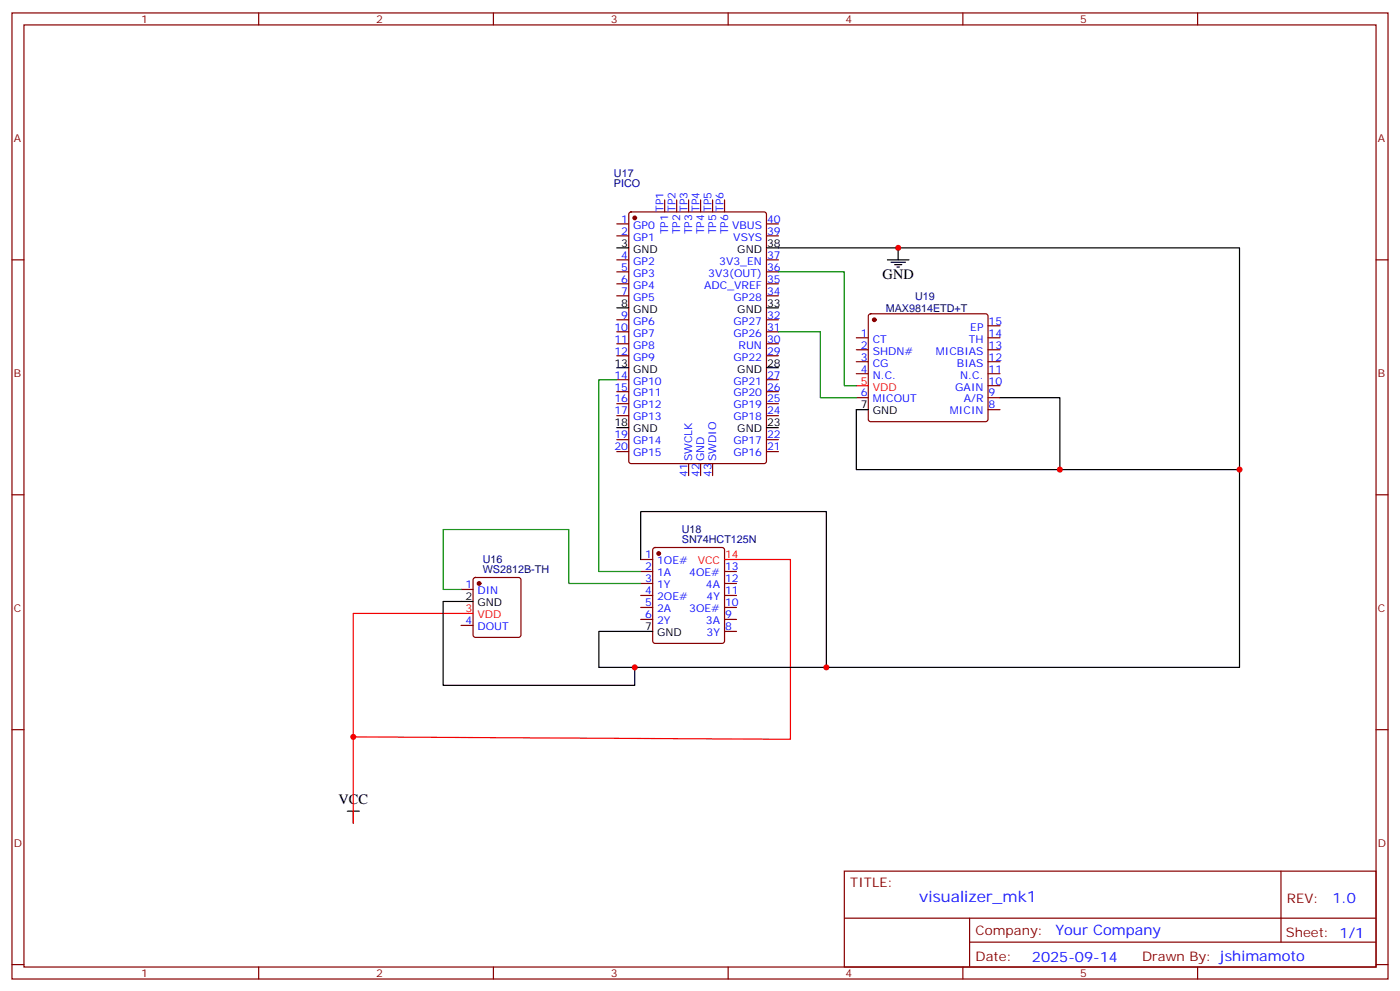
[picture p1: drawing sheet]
<svg xmlns="http://www.w3.org/2000/svg" width="412mm" height="292mm" viewBox="0 0 412 292" stroke-linecap="round" stroke-linejoin="round" font-family="sans-serif">
<g fill="none" stroke="#870000" stroke-width=".35">
<path d="M3.5 3.8h405.4v284.3h-405.4zM7.1 7.3h398.2v277.3h-398.2zM76.2 3.8v3.5M145.3 3.8v3.5M214.5 3.8v3.5M283.6 3.8v3.5M352.8 3.8v3.5M195.8 58.8v3.6M199.3 58.8v3.6M202.8 58.8v3.6M206.4 58.8v3.6M209.9 58.8v3.6"/>
<path d="M213.4 58.8v3.6M3.5 76.5h3.6M181.7 76.5h3.5M181.7 65.9h3.5M181.7 69.4h3.5M185.4 62.6l.5-.2h39.2l.6 .4 .1 72.9-.5 .7-39.4 .1-.6-.5-.1-72.9zM225.8 76.5h3.5M225.8 65.9h3.5M225.8 69.4h3.5M405.3 76.5h3.6M181.7 80h3.5M181.7 83.5h3.5"/>
<path d="M181.7 87.1h3.5M181.7 94.1h3.5M181.7 97.6h3.5M225.8 80h3.5M225.8 83.5h3.5M225.8 87.1h3.5M225.8 94.1h3.5M225.8 97.6h3.5M252.2 99.4h3.6M256 92.6l.5-.2h33.8l.5 .2 .2 .5v30.3l-.2 .5-.5 .2h-33.8l-.5-.2-.2-.5v-30.3zM291 99.4h3.6M291 95.9h3.6"/>
<path d="M181.7 101.2h3.5M181.7 104.7h3.5M181.7 111.8h3.5M181.7 115.3h3.5M181.7 118.8h3.5M225.8 101.2h3.5M225.8 104.7h3.5M225.8 111.8h3.5M225.8 115.3h3.5M225.8 118.8h3.5M252.2 102.9h3.6M252.2 106.5h3.6"/>
<path d="M252.2 110h3.6M252.2 117.1h3.6M291 102.9h3.6M291 106.5h3.6M291 110h3.6M291 117.1h3.6M291 113.5h3.6M181.7 122.3h3.5M181.7 129.4h3.5M181.7 132.9h3.5M202.8 136.5v3.5M206.4 136.5v3.5"/>
<path d="M209.9 136.5v3.5M225.8 122.3h3.5M225.8 129.4h3.5M225.8 132.9h3.5M291 120.6h3.6M3.5 145.6h3.6M405.3 145.6h3.6M135.8 173.5h3.5M139.6 170.2l.5-.2h12.7l.5 .2 .2 .5v16.2l-.3 .5-.4 .2h-12.7l-.5-.2-.3-.5v-16.2zM188.7 164.7h3.6M188.7 168.2h3.6M188.7 171.7h3.6"/>
<path d="M188.7 175.3h3.6M188.7 178.8h3.6M192.5 161.4l.5-.3h19.7l.5 .3 .2 .5v26.8l-.2 .5-.5 .2h-19.7l-.5-.3-.2-.4v-26.8zM213.4 168.2h3.6M213.4 171.7h3.6M213.4 175.3h3.6M213.4 178.8h3.6M135.8 184.1h3.5M188.7 182.3h3.6M213.4 182.3h3.6M213.4 185.8h3.6M3.5 214.8h3.6"/>
<path d="M405.3 214.8h3.6M248.7 256.4h156.6v28.2h-156.6zM377.3 256.4v20.9M248.7 270.2h156.5M285.6 277.3h119.6M285.6 270.2v14.2M3.5 283.9h3.6M76.2 284.6v3.5M145.3 284.6v3.5M214.5 284.6v3.5M283.6 284.6v3.5M352.8 284.6v3.5"/>
<path d="M405.3 283.9h3.6"/>
</g>
<g fill="#870000" stroke="#870000" stroke-width=".35">
<circle cx="141.1" cy="171.7" r=".53"/>
<circle cx="187" cy="64.1" r=".53"/>
<circle cx="194" cy="162.9" r=".53"/>
<circle cx="257.5" cy="94.1" r=".53"/>
</g>
<g fill="none" stroke="#000" stroke-width=".35">
<path d="M181.7 73h3.5M225.8 73h139.3v123.4h-188.7v-10.6h15.9M261.4 76.5h6.4M262.5 77.2h4.2M263.5 77.9h2.1M264.2 78.6h.7M264.6 73v3.5M181.7 90.6h3.5M225.8 90.6h3.5M181.7 108.2h3.5M225.8 108.2h3.5M294.6 117.1h17.6v21.1"/>
<path d="M181.7 125.9h3.5M225.8 125.9h3.5M255.8 120.6h-3.6v17.6h112.9M139.3 177h-8.8v24.7h56.5v-5.3M188.7 164.7v-14.1h54.7v45.8M102.3 238.8h3.5M104.1 238.8v3.5"/>
</g>
<path d="M252.2 113.5h3.6M213.4 164.7h19.4v52.9l-128.7-.7M139.3 180.6h-35.2v61.7" fill="none" stroke="#f00" stroke-width=".35"/>
<path d="M229.3 97.6h12.4v19.5h10.5M229.3 80h19.4v33.5h3.5M181.7 111.8h-5.3v56.4h12.3M188.7 171.7h-21.1v-15.8h-37.1v17.6h5.3" fill="none" stroke="#008700" stroke-width=".35"/>
<g fill="#c00">
<circle cx="243.4" cy="196.4" r=".88"/>
<circle cx="187" cy="196.4" r=".88"/>
<circle cx="264.6" cy="73" r=".88"/>
<circle cx="365.1" cy="138.2" r=".88"/>
<circle cx="312.2" cy="138.2" r=".88"/>
<circle cx="104.1" cy="216.9" r=".88"/>
</g>
<text font-size="4.6" fill="#00f" x="270.8" y="265.4">visualizer_mk1</text>
<g font-size="4.2">
<text x="260" y="82.1">GND</text>
<text x="99.7" y="236.6">VCC</text>
</g>
<g font-size="4.2" fill="#00f">
<text x="392.5" y="265.7">1.0</text>
<text x="310.9" y="275.2">Your Company</text>
<text x="304" y="283">2025-09-14</text>
</g>
<g font-size="3.9" fill="#800">
<text x="250.5" y="261">TITLE:</text>
<text x="379.1" y="265.7">REV:</text>
<text x="287.4" y="275.2">Company:</text>
<text x="378.7" y="275.8">Sheet: 1/1</text>
<text x="287.4" y="282.9">Date:</text>
<text x="336.4" y="282.9">Drawn By: jshimamoto</text>
</g>
<g font-size="3.2" fill="#800">
<text x="41.6" y="6.8">1</text>
<text x="110.8" y="6.8">2</text>
<text x="179.9" y="6.8">3</text>
<text x="249.1" y="6.8">4</text>
<text x="318.2" y="6.8">5</text>
<text x="4.1" y="41.9">A</text>
<text x="405.9" y="41.9">A</text>
<text x="4.1" y="111.1">B</text>
<text x="405.9" y="111.1">B</text>
<text x="4.1" y="180.2">C</text>
<text x="405.9" y="180.2">C</text>
<text x="4.1" y="249.3">D</text>
<text x="405.9" y="249.3">D</text>
<text x="41.6" y="287.6">1</text>
<text x="110.8" y="287.6">2</text>
<text x="179.9" y="287.6">3</text>
<text x="249.1" y="287.6">4</text>
<text x="318.2" y="287.6">5</text>
</g>
<g font-size="3.2" fill="#000080">
<text x="180.8" y="52">U17</text>
<text x="180.8" y="55.2">PICO</text>
<text x="269.5" y="88.2">U19</text>
<text x="260.9" y="91.7">MAX9814ETD+T</text>
<text x="200.9" y="160">SN74HCT125N</text>
<text x="200.9" y="156.8">U18</text>
<text x="142.2" y="165.6">U16</text>
<text x="142.2" y="168.8">WS2812B-TH</text>
</g>
<g font-size="3.2" fill="#00f">
<text x="183" y="65.5">1</text>
<text x="195.4" y="62.4" transform="rotate(-90 195.4 62.4)">TP1</text>
<text x="199" y="62.4" transform="rotate(-90 199 62.4)">TP2</text>
<text x="202.5" y="62.4" transform="rotate(-90 202.5 62.4)">TP3</text>
<text x="206" y="62.4" transform="rotate(-90 206 62.4)">TP4</text>
<text x="209.5" y="62.4" transform="rotate(-90 209.5 62.4)">TP5</text>
<text x="213.1" y="62.4" transform="rotate(-90 213.1 62.4)">TP6</text>
<text x="226" y="65.5">40</text>
<text x="183" y="69.1">2</text>
<text x="186.5" y="67.3">GP0</text>
<text x="186.5" y="70.8">GP1</text>
<text x="196.8" y="69" transform="rotate(-90 196.8 69)">TP1</text>
<text x="200.4" y="69" transform="rotate(-90 200.4 69)">TP2</text>
<text x="203.9" y="69" transform="rotate(-90 203.9 69)">TP3</text>
<text x="207.4" y="69" transform="rotate(-90 207.4 69)">TP4</text>
<text x="211" y="69" transform="rotate(-90 211 69)">TP5</text>
<text x="214.5" y="69" transform="rotate(-90 214.5 69)">TP6</text>
<text x="215.6" y="67.3">VBUS</text>
<text x="216" y="70.8">VSYS</text>
<text x="226" y="69.1">39</text>
<text x="183" y="76.1">4</text>
<text x="186.5" y="77.9">GP2</text>
<text x="211.9" y="77.9">3V3_EN</text>
<text x="226" y="76.1">37</text>
<text x="183" y="79.7">5</text>
<text x="183" y="83.2">6</text>
<text x="186.5" y="81.4">GP3</text>
<text x="208.6" y="81.4">3V3(OUT)</text>
<text x="226" y="83.2">35</text>
<text x="226" y="79.7">36</text>
<text x="183" y="86.7">7</text>
<text x="186.5" y="84.9">GP4</text>
<text x="186.5" y="88.5">GP5</text>
<text x="207.4" y="84.9">ADC_VREF</text>
<text x="216.1" y="88.5">GP28</text>
<text x="226" y="86.7">34</text>
<text x="183" y="93.8">9</text>
<text x="186.5" y="95.5">GP6</text>
<text x="216.1" y="95.5">GP27</text>
<text x="226" y="93.8">32</text>
<text x="291.2" y="95.5">15</text>
<text x="181" y="97.3">10</text>
<text x="181" y="100.8">11</text>
<text x="186.5" y="99.1">GP7</text>
<text x="216.1" y="99.1">GP26</text>
<text x="226" y="100.8">30</text>
<text x="226" y="97.3">31</text>
<text x="253.6" y="99.1">1</text>
<text x="257.1" y="100.8">CT</text>
<text x="285.4" y="100.8">TH</text>
<text x="285.8" y="97.3">EP</text>
<text x="291.2" y="99.1">14</text>
<text x="181" y="104.4">12</text>
<text x="186.5" y="102.6">GP8</text>
<text x="186.5" y="106.1">GP9</text>
<text x="216.1" y="106.1">GP22</text>
<text x="217.6" y="102.6">RUN</text>
<text x="226" y="104.4">29</text>
<text x="253.6" y="102.6">2</text>
<text x="253.6" y="106.1">3</text>
<text x="257.1" y="104.4">SHDN#</text>
<text x="257.1" y="107.9">CG</text>
<text x="275.7" y="104.4">MICBIAS</text>
<text x="281.9" y="107.9">BIAS</text>
<text x="291.2" y="106.1">12</text>
<text x="291.2" y="102.6">13</text>
<text x="181" y="111.4">14</text>
<text x="186.5" y="113.2">GP10</text>
<text x="216.1" y="113.2">GP21</text>
<text x="226" y="111.4">27</text>
<text x="253.6" y="109.6">4</text>
<text x="257.1" y="111.4">N.C.</text>
<text x="282.8" y="111.4">N.C.</text>
<text x="291.2" y="113.2">10</text>
<text x="291.2" y="109.6">11</text>
<text x="181" y="114.9">15</text>
<text x="181" y="118.5">16</text>
<text x="186.5" y="116.7">GP11</text>
<text x="216.1" y="116.7">GP20</text>
<text x="226" y="118.5">25</text>
<text x="226" y="114.9">26</text>
<text x="253.6" y="116.7">6</text>
<text x="257.1" y="118.5">MICOUT</text>
<text x="281.4" y="114.9">GAIN</text>
<text x="283.9" y="118.5">A/R</text>
<text x="291.2" y="116.7">9</text>
<text x="181" y="122">17</text>
<text x="186.5" y="120.2">GP12</text>
<text x="186.5" y="123.8">GP13</text>
<text x="216.1" y="123.8">GP18</text>
<text x="216.1" y="120.2">GP19</text>
<text x="226" y="122">24</text>
<text x="279.8" y="122">MICIN</text>
<text x="291.2" y="120.2">8</text>
<text x="181" y="129">19</text>
<text x="186.5" y="130.8">GP14</text>
<text x="216.1" y="130.8">GP17</text>
<text x="226" y="129">22</text>
<text x="181" y="132.6">20</text>
<text x="186.5" y="134.3">GP15</text>
<text x="203.9" y="135.7" transform="rotate(-90 203.9 135.7)">SWCLK</text>
<text x="207.4" y="135.7" transform="rotate(-90 207.4 135.7)">GND</text>
<text x="211" y="135.7" transform="rotate(-90 211 135.7)">SWDIO</text>
<text x="216.1" y="134.3">GP16</text>
<text x="226" y="132.6">21</text>
<text x="202.5" y="140.5" transform="rotate(-90 202.5 140.5)">41</text>
<text x="206" y="140.5" transform="rotate(-90 206 140.5)">42</text>
<text x="209.5" y="140.5" transform="rotate(-90 209.5 140.5)">43</text>
<text x="190.1" y="164.3">1</text>
<text x="190.1" y="167.9">2</text>
<text x="193.6" y="166.1">1OE#</text>
<text x="213.6" y="167.9">13</text>
<text x="137.2" y="173.1">1</text>
<text x="190.1" y="171.4">3</text>
<text x="193.6" y="169.6">1A</text>
<text x="193.6" y="173.1">1Y</text>
<text x="203" y="169.6">4OE#</text>
<text x="207.9" y="173.1">4A</text>
<text x="213.6" y="171.4">12</text>
<text x="140.7" y="174.9">DIN</text>
<text x="190.1" y="174.9">4</text>
<text x="190.1" y="178.4">5</text>
<text x="193.6" y="176.7">2OE#</text>
<text x="208.2" y="176.7">4Y</text>
<text x="213.6" y="178.4">10</text>
<text x="213.6" y="174.9">11</text>
<text x="137.2" y="183.7">4</text>
<text x="140.7" y="185.5">DOUT</text>
<text x="190.1" y="182">6</text>
<text x="193.6" y="180.2">2A</text>
<text x="193.6" y="183.7">2Y</text>
<text x="203" y="180.2">3OE#</text>
<text x="207.9" y="183.7">3A</text>
<text x="213.6" y="185.5">8</text>
<text x="213.6" y="182">9</text>
<text x="208.2" y="187.3">3Y</text>
</g>
<g font-size="3.2">
<text x="183" y="72.6">3</text>
<text x="186.5" y="74.4">GND</text>
<text x="217.2" y="74.4">GND</text>
<text x="226" y="72.6">38</text>
<text x="183" y="90.2">8</text>
<text x="186.5" y="92">GND</text>
<text x="217.2" y="92">GND</text>
<text x="226" y="90.2">33</text>
<text x="181" y="107.9">13</text>
<text x="226" y="107.9">28</text>
<text x="186.5" y="109.6">GND</text>
<text x="217.2" y="109.6">GND</text>
<text x="181" y="125.5">18</text>
<text x="226" y="125.5">23</text>
<text x="253.6" y="120.2">7</text>
<text x="257.1" y="122">GND</text>
<text x="186.5" y="127.3">GND</text>
<text x="217.2" y="127.3">GND</text>
<text x="137.2" y="176.7">2</text>
<text x="140.7" y="178.4">GND</text>
<text x="190.1" y="185.5">7</text>
<text x="193.6" y="187.3">GND</text>
</g>
<g font-size="3.2" fill="#f00">
<text x="253.6" y="113.2">5</text>
<text x="257.1" y="114.9">VDD</text>
<text x="205.5" y="166.1">VCC</text>
<text x="213.6" y="164.3">14</text>
<text x="137.2" y="180.2">3</text>
<text x="140.7" y="182">VDD</text>
</g>
</svg>
